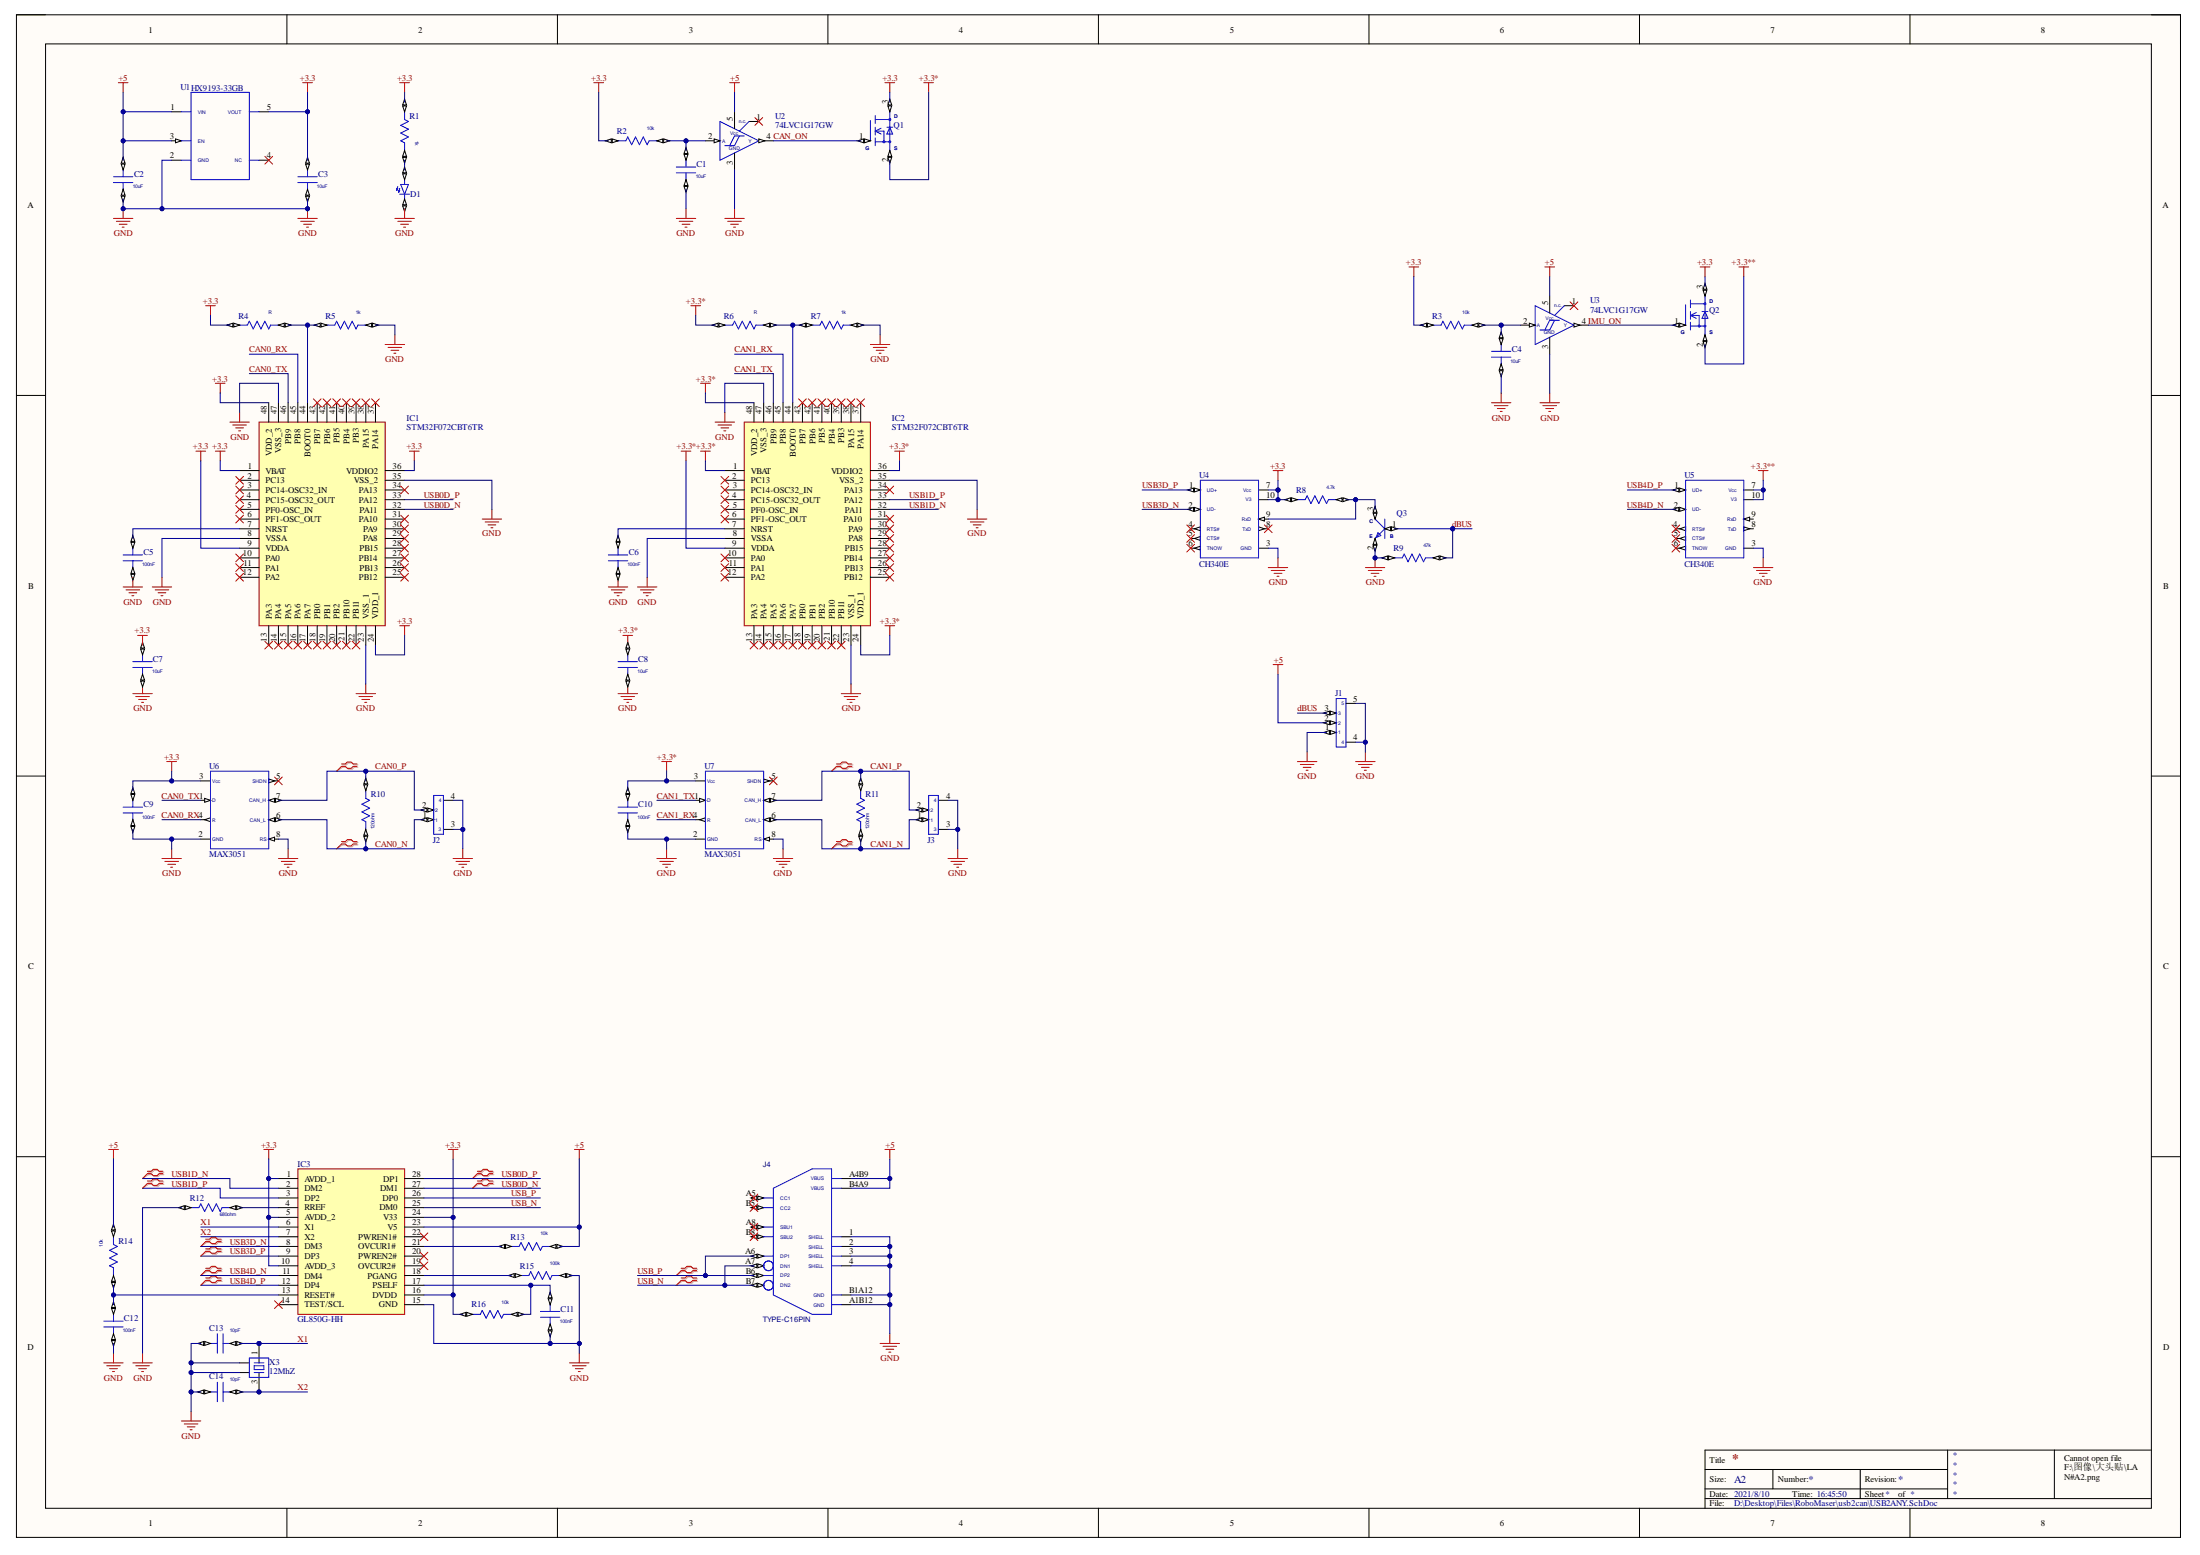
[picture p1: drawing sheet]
# Altium schematic sheet USB2CAN.SchDoc
size A2

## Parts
C1  10uF  [0603C(M1608C)]
C2  10uF  [0603C(M1608C)]
C3  10uF  [0603C(M1608C)]
C4  10uF  [0603C(M1608C)]
C5  100nF  [0402C(M1005C)]
C6  100nF  [0402C(M1005C)]
C7  10uF  [0603C(M1608C)]
C8  10uF  [0603C(M1608C)]
C9  100nF  [0402C(M1005C)]
C10  100nF  [0402C(M1005C)]
C11  100nF  [0402C(M1005C)]
C12  100nF  [0402C(M1005C)]
C13  10pF  [0402C(M1005C)]
C14  10pF  [0402C(M1005C)]
D1  LED  [LED0603]  (value not drawn)
IC1  STM32F072CBT6TR  [QFP50P900X900X160-48N]
IC2  STM32F072CBT6TR  [QFP50P900X900X160-48N]
IC3  GL850G-HH  [SOP65P780X200-28N]
J1  X1251WRS-03HF-LPSW  [GH1.25-3P]  (value not drawn)
J2  X1251WRS-02HF-LPSW  [GH1.25-2P]  (value not drawn)
J3  X1251WRS-02HF-LPSW  [GH1.25-2P]  (value not drawn)
J4  TYPE-C16PIN  [Type-C 16P]
Q1  Q_FET_N  [SOT23]  (value not drawn)
Q2  Q_FET_N  [SOT23]  (value not drawn)
Q3  Q_NPN  [SOT23]  (value not drawn)
R1  1k  [0402R]
R2  10k  [0402R]
R3  10k  [0402R]
R4  R  [0402R]
R5  1k  [0402R]
R6  R  [0402R]
R7  1k  [0402R]
R8  4.7k  [0402R]
R9  47k  [0402R]
R10  120ohm  [0402R]
R11  120ohm  [0402R]
R12  680ohm  [0402R]
R13  10k  [0402R]
R14  10k  [0402R]
R15  100k  [0402R]
R16  10k  [0402R]
U1  HX9193-33GB  [SOT23_5]
U2  74LVC1G17GW  [SOT353]
U3  74LVC1G17GW  [SOT353]
U4  CH340E  [VSSOP10]
U5  CH340E  [VSSOP10]
U6  MAX3051  [SOT23_8]
U7  MAX3051  [SOT23_8]
X3  12MhZ  [OSC 3225-4P]

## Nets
+3.3: C3.1 C7.1 C9.1 IC1.1(VBAT) IC1.9(VDDA) IC1.24(VDD_1) IC1.36(VDDIO2) IC1.48(VDD_2) IC3.1(AVDD_1) IC3.5(AVDD_2) IC3.10(AVDD_3) IC3.16(DVDD) IC3.24(V33) Q1.3(D) Q2.3(D) R1.1 R2.1 R3.1 R4.1 R8.1 R16.1 U1.5(VOUT) U4.7(Vcc) U4.10(V3) U6.3(Vcc)
+3.3*: C8.1 C10.1 IC2.1(VBAT) IC2.9(VDDA) IC2.24(VDD_1) IC2.36(VDDIO2) IC2.48(VDD_2) Q1.2(S) R6.1 U7.3(Vcc)
+3.3**: Q2.2(S) U5.7(Vcc) U5.10(V3)
+5: C2.1 IC3.23(V5) J1.2 J4.A4B9(VBUS) J4.B4A9(VBUS) R13.2 R14.1 U1.1(VIN) U1.3(EN) U2.5(Vcc) U3.5(Vcc)
GND: C1.2 C2.2 C3.2 C4.2 C5.2 C6.2 C7.2 C8.2 C9.2 C10.2 C11.1 C12.1 C13.1 C14.1 D1.2 IC1.8(VSSA) IC1.23(VSS_1) IC1.35(VSS_2) IC1.47(VSS_3) IC2.8(VSSA) IC2.23(VSS_1) IC2.35(VSS_2) IC2.47(VSS_3) IC3.15(GND) J1.1 J1.4 J1.5 J2.3 J2.4 J3.3 J3.4 J4.1(SHELL) J4.2(SHELL) J4.3(SHELL) J4.4(SHELL) J4.A1B12(GND) J4.B1A12(GND) Q3.2(E) R5.2 R7.2 R9.1 R12.1 R15.2 U1.2(GND) U2.3(GND) U3.3(GND) U4.3(GND) U5.3(GND) U6.2(GND) U6.8(RS) U7.2(GND) U7.8(RS) X3.2 X3.4
CAN0_N: J2.1 R10.2 U6.6(CAN_L)
CAN0_P: J2.2 R10.1 U6.7(CAN_H)
CAN0_RX: IC1.45(PB8) U6.4(R)
CAN0_TX: IC1.46(PB9) U6.1(D)
CAN1_N: J3.1 R11.2 U7.6(CAN_L)
CAN1_P: J3.2 R11.1 U7.7(CAN_H)
CAN1_RX: IC2.45(PB8) U7.4(R)
CAN1_TX: IC2.46(PB9) U7.1(D)
CAN_ON: Q1.1(G) U2.4(Y)
dBUS: J1.3 Q3.1(B) R9.2
IMU_ON: Q2.1(G) U3.4(Y)
USB0D_N: IC1.32(PA11) IC3.27(DM1)
USB0D_P: IC1.33(PA12) IC3.28(DP1)
USB1D_N: IC2.32(PA11) IC3.2(DM2)
USB1D_P: IC2.33(PA12) IC3.3(DP2)
USB3D_N: IC3.8(DM3) U4.2(UD-)
USB3D_P: IC3.9(DP3) U4.1(UD+)
USB4D_N: IC3.11(DM4) U5.2(UD-)
USB4D_P: IC3.12(DP4) U5.1(UD+)
USB_N: IC3.25(DM0) J4.A7(DN1) J4.B7(DN2)
USB_P: IC3.26(DP0) J4.A6(DP1) J4.B6(DP2)
X1: C13.2 IC3.6(X1) X3.1
X2: C14.2 IC3.7(X2) X3.3
NetC1_1: C1.1 R2.2 U2.2(A)
NetC4_1: C4.1 R3.2 U3.2(A)
NetC5_1: C5.1 IC1.7(NRST)
NetC6_1: C6.1 IC2.7(NRST)
NetC11_2: C11.2 IC3.17(PSELF) R16.2
NetC12_2: C12.2 IC3.13(RESET#) R14.2
NetD1_1: D1.1 R1.2
NetIC1_44: IC1.44(BOOT0) R4.2 R5.1
NetIC2_44: IC2.44(BOOT0) R6.2 R7.1
NetIC3_4: IC3.4(RREF) R12.2
NetIC3_18: IC3.18(PGANG) R15.1
NetIC3_21: IC3.21(OVCUR1#) R13.1
NetQ3_3: Q3.3(C) R8.2 U4.9(RxD)

Not connected (* = marked no-connect by the designer): IC1 2(PC13)* 3(PC14-OSC32_IN)* 4(PC15-OSC32_OUT)* 5(PF0-OSC_IN)* 6(PF1-OSC_OUT)* 10(PA0)* 11(PA1)* 12(PA2)* 13(PA3)* 14(PA4)* 15(PA5)* 16(PA6)* 17(PA7)* 18(PB0)* 19(PB1)* 20(PB2)* 21(PB10)* 22(PB11)* 25(PB12)* 26(PB13)* 27(PB14)* 28(PB15)* 29(PA8)* 30(PA9)* 31(PA10)* 34(PA13)* 37(PA14)* 38(PA15)* 39(PB3)* 40(PB4)* 41(PB5)* 42(PB6)* 43(PB7)*; IC2 2(PC13)* 3(PC14-OSC32_IN)* 4(PC15-OSC32_OUT)* 5(PF0-OSC_IN)* 6(PF1-OSC_OUT)* 10(PA0)* 11(PA1)* 12(PA2)* 13(PA3)* 14(PA4)* 15(PA5)* 16(PA6)* 17(PA7)* 18(PB0)* 19(PB1)* 20(PB2)* 21(PB10)* 22(PB11)* 25(PB12)* 26(PB13)* 27(PB14)* 28(PB15)* 29(PA8)* 30(PA9)* 31(PA10)* 34(PA13)* 37(PA14)* 38(PA15)* 39(PB3)* 40(PB4)* 41(PB5)* 42(PB6)* 43(PB7)*; IC3 14(TEST/SCL)* 19(OVCUR2#)* 20(PWREN2#)* 22(PWREN1#)*; J4 A5(CC1)* A8(SBU1)* B5(CC2)* B8(SBU2)*; U1 4(NC)*; U2 1(n.c.)*; U3 1(n.c.)*; U4 4(RTS#)* 5(CTS#)* 6(TNOW)* 8(TxD)*; U5 4(RTS#)* 5(CTS#)* 6(TNOW)* 8(TxD) 9(RxD); U6 5(SHDN)*; U7 5(SHDN)*

## Layout directives
differential pair: CAN0_N, CAN0_P, CAN1_N, CAN1_P, USB0D_N, USB0D_P, USB1D_N, USB1D_P, USB3D_N, USB3D_P, USB4D_N, USB4D_P, USB_N, USB_P
